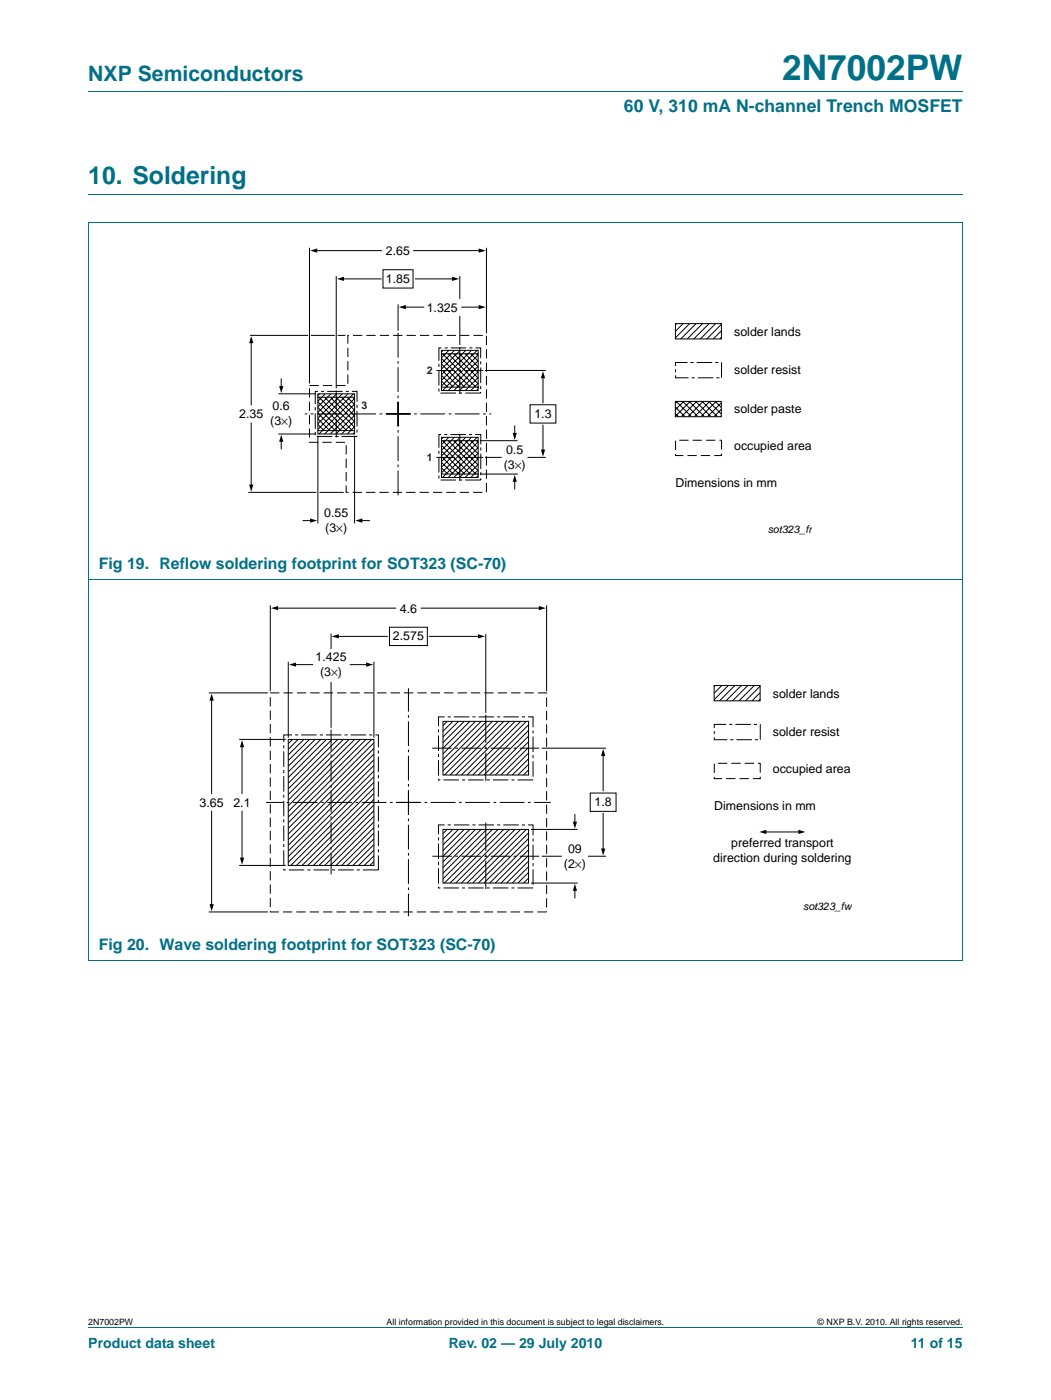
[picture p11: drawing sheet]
<svg xmlns="http://www.w3.org/2000/svg" width="210mm" height="280mm" viewBox="0 0 210 280" stroke-linecap="round" stroke-linejoin="round" font-family="sans-serif">
<path d="M17.6 18.3h174.7M17.6 38.8h174.7M17.6 44.4h174.7M17.6 44.5v147.3M192.3 44.5v147.3M17.6 115.9h174.7M17.6 191.9h174.7M17.6 265.3h174.7" fill="none" stroke="#007088" stroke-width=".2"/>
<g fill="none" stroke="#000" stroke-width=".2">
<path d="M61.8 49.5v27.1M63.1 50.1h13.1M67.2 55.2v22.4M68.4 55.7h7.7M76.5 53.9h6v3.7h-6zM82.6 50.1h13.3M83 55.7h7.6M91.8 55.2v4.5M97.2 49.5v17.1M49.9 67h11.6M50.2 68.3v12.6M55.6 78.7h7.5"/>
<path d="M56.2 75.7v1.7M62.1 67h4.8M63.5 79.4h7.3M63.5 78.7h7.3v8h-7.3zM63.7 79.4l6.7 6.6M63.8 78.7l-.3 .3M64.8 79.4l6 6M65 78.7l-1.5 1.5M66 79.4l4.8 4.8M66.1 78.7l-2.6 2.6M67.1 79.4l3.7 3.7M67.2 78.7l-3.7 3.7"/>
<path d="M67.4 67h1.6M68.2 79.4l2.6 2.6M68.3 78.7l-4.8 4.9M69.3 79.4l1.5 1.4M69.5 78.7l-6 6M70.5 79.4l.3 .3M70.6 78.7l-7.1 7.1M70.8 79.6l-7.1 7.1M79.5 60.8v5.3M80.8 61.4h3.8M88.1 70.7h7.4M88.2 70h7.3v8h-7.3z"/>
<path d="M88.2 71.6l5.7 5.8M88.2 72.7l4.6 4.7M88.2 73.9l3.5 3.5M88.2 75l2.3 2.4M88.2 76.1l1.2 1.3M88.2 77.3l.1 .1M88.2 77.4h7.3M88.4 70.7l6.6 6.7M88.5 70l-.3 .4M89.5 70.7l6 6M89.6 70l-1.4 1.5M90.6 70.7l4.9 4.9"/>
<path d="M90.8 70l-2.6 2.6M91.8 70.7l3.7 3.7M91.8 63.1v5.8M91.9 70l-3.7 3.7M92.2 61.4h3.7M92.9 70.7l2.6 2.6M93 70l-4.8 4.9M94 70.7l1.5 1.5M94.2 70l-6 6M95.2 70.7l.3 .3M95.3 70l-7.1 7.1M95.5 70.9l-7.1 7.1"/>
<path d="M95.5 72.1l-6 5.9M95.5 73.2l-4.9 4.8M95.5 74.3l-3.7 3.7M95.5 75.4l-2.6 2.6M95.5 76.6l-1.5 1.4M95.5 77.7l-.3 .3M96.9 74h12.1M108.4 75.3v5.2M134.9 64.7h9.2v3h-9.2zM135.1 64.7l-.2 .2M136.4 64.7l-1.5 1.5M137.7 64.7l-2.8 2.8"/>
<path d="M139 64.7l-3 3M140.3 64.7l-3 3M141.6 64.7l-3 3M142.9 64.7l-3 3M144.1 67.4l-.3 .3M144.1 66.1l-1.6 1.6M144.1 64.8l-2.9 2.9M49.6 98.4h13.6M50.2 84.5v12.6M55.6 86.7h7.5M56.2 88v1.7M63.5 80.3l5.7 5.7"/>
<path d="M63.5 81.4l4.6 4.6M63.5 82.6l3.5 3.4M63.5 83.7l2.4 2.3M63.5 84.8l1.2 1.2M63.5 85.9l.1 .1M63.5 87.1v17.5M63.5 86h7.4M63.8 98.4h4.8M70.8 80.7l-6 6M70.8 81.9l-4.8 4.8M70.8 83l-3.7 3.7M70.8 84.1l-2.6 2.6"/>
<path d="M70.8 85.3l-1.4 1.4M70.8 86.4l-.3 .3M70.8 87.1v17.5M88.1 88.1h7.4M88.2 87.4h7.3v8h-7.3zM88.2 89l5.7 5.7M88.2 90.1l4.6 4.6M88.2 91.2l3.5 3.5M88.2 92.4l2.3 2.3M88.2 93.5l1.2 1.2M88.2 94.6l.1 .1M88.2 94.7h7.3"/>
<path d="M88.4 88.1l6.6 6.6M88.5 87.4l-.3 .3M89.5 88.1l6 5.9M89.6 87.4l-1.4 1.5M90.6 88.1l4.9 4.8M90.8 87.4l-2.6 2.6M91.8 88.1l3.7 3.7M91.9 87.4l-3.7 3.7M92.9 88.1l2.6 2.6M93 87.4l-4.8 4.8M94 88.1l1.5 1.4M94.2 87.4l-6 6"/>
<path d="M95.2 88.1l.3 .3M95.3 87.4l-7.1 7.1M95.5 88.3l-7.1 7.1M95.5 89.4l-6 6M95.5 90.6l-4.9 4.8M95.5 91.7l-3.7 3.7M95.5 92.8l-2.6 2.6M95.5 93.9l-1.5 1.5M95.5 95.1l-.3 .3M95.8 88.1h7.6M95.9 94.7h7.5M96.9 91.4h3.3"/>
<path d="M102.8 85.1v1.7M102.8 96v1.7M105.4 91.4h3.6M105.9 80.9h5.1v3.6h-5.1zM108.4 85v5.1M134.9 80.2h9.2v3.1h-9.2zM134.9 81.3l1.9 2M134.9 82.6l.6 .7M135 80.2l3.1 3.1M135.2 80.2l-.3 .4M136.3 80.2l3.1 3.1M136.5 80.2l-1.6 1.7"/>
<path d="M137.6 80.2l3.1 3.1M137.8 80.2l-2.9 3M138.9 80.2l3.1 3.1M139.1 80.2l-3 3.1M140.2 80.2l3.1 3.1M140.4 80.2l-3 3.1M141.5 80.2l2.6 2.5M141.7 80.2l-3 3.1M142.8 80.2l1.3 1.2M143 80.2l-3 3.1M144.1 83.1l-.2 .2M144.1 81.8l-1.5 1.5"/>
<path d="M144.1 80.5l-2.8 2.8M60.5 104h1.7M72.1 104h1.7M41.7 138.5h11.8M42.3 139.7v18.9M54 121v17.1M55.3 121.5h23.7M57.6 132.2v15.2M58.8 132.8h3.6M66.1 126.6v3.1M66.1 136.3v9.1M67.4 127.2h10"/>
<path d="M70 132.8h3.4M74.7 132.2v15.2M77.8 125.3h7.6v3.7h-7.6zM84.1 121.5h23.8M85.8 127.2h9.9M97 126.7v15.7M109.2 121v17.1M142.6 137h9.2v3h-9.2zM142.9 137l-.3 .2M144.2 137l-1.6 1.5M145.5 137l-2.9 2.8M146.8 137l-3.1 3"/>
<path d="M148.1 137l-3.1 3M149.4 137l-3.1 3M150.7 137l-3.1 3M151.8 139.7l-.3 .3M151.8 138.4l-1.6 1.6M151.8 137.1l-2.9 2.9M47.8 147.8h9.3M48.3 149v9.6M57.6 147.8h17.1v25.1h-17.1zM58.4 147.8l-.8 .8M59.6 147.8l-2 1.9M60.7 147.8l-3.1 3.1"/>
<path d="M61.8 147.8l-4.2 4.2M62.9 147.8l-5.3 5.3M64.1 147.8l-6.5 6.4M65.2 147.8l-7.6 7.6M66.3 147.8l-8.7 8.7M67.5 147.8l-9.9 9.8M68.6 147.8l-11 11M69.7 147.8l-12.1 12.1M70.8 147.8l-13.2 13.2M72 147.8l-14.4 14.4M73.1 147.8l-15.5 15.5M74.2 147.8l-16.6 16.6"/>
<path d="M74.7 148.4l-17.1 17.1M74.7 149.6l-17.1 17.1M74.7 150.7l-17.1 17.1M74.7 151.8l-17.1 17.1M74.7 153l-17.1 17.1M74.7 154.1l-17.1 17.1M74.7 155.2l-17.1 17.1M74.7 156.3l-16.6 16.6M74.7 157.5l-15.5 15.4M74.7 158.6l-14.4 14.3M74.7 159.7l-13.2 13.2M88.5 144.1h17.1v10.8h-17.1z"/>
<path d="M89.3 144.1l-.8 .9M90.4 144.1l-1.9 2M91.6 144.1l-3.1 3.2M92.7 144.1l-4.2 4.3M93.8 144.1l-5.3 5.4M95 144.1l-6.5 6.5M96.1 144.1l-7.6 7.7M97.2 144.1l-8.7 8.8M98.3 144.1l-9.8 9.9M99.5 144.1l-10.7 10.8M100.6 144.1l-10.7 10.8M101.7 144.1l-10.7 10.8"/>
<path d="M102.9 144.1l-10.8 10.8M104 144.1l-10.7 10.8M105.1 144.1l-10.7 10.8M105.6 144.8l-10.1 10.1M105.6 146l-8.9 8.9M105.6 147.1l-7.8 7.8M105.6 148.2l-6.7 6.7M105.6 149.3l-5.6 5.6M105.6 150.5l-4.4 4.4M105.6 151.6l-3.3 3.3M105.6 152.7l-2.2 2.2M105.6 153.9l-1 1"/>
<path d="M108.2 149.5h12.8M117.9 158.5h5.1v3.6h-5.1zM120.5 150.8v7.2M42.3 162.1v18.9M47.8 172.9h9.3M48.3 162.1v9.6M74.7 165.4l-7.6 7.5M74.7 166.5l-6.5 6.4M74.7 167.6l-5.3 5.3M74.7 168.8l-4.2 4.1M74.7 169.9l-3.1 3M74.7 171l-1.9 1.9"/>
<path d="M74.7 172.1l-.8 .8M74.7 160.9l-12.1 12M74.7 162l-11 10.9M74.7 163.1l-9.8 9.8M74.7 164.2l-8.7 8.7M88.5 165.7h17.1v10.8h-17.1zM89.3 165.7l-.8 .9M90.4 165.7l-1.9 2M91.6 165.7l-3.1 3.1M92.7 165.7l-4.2 4.3M93.8 165.7l-5.3 5.4M95 165.7l-6.5 6.5"/>
<path d="M96.1 165.7l-7.6 7.7M97.2 165.7l-8.7 8.8M98.3 165.7l-9.8 9.9M99.5 165.7l-10.7 10.8M100.6 165.7l-10.7 10.8M101.7 165.7l-10.7 10.8M102.9 165.7l-10.8 10.8M104 165.7l-10.7 10.8M105.1 165.7l-10.7 10.8M105.6 166.4l-10.1 10.1M105.6 167.5l-8.9 9M105.6 168.7l-7.8 7.8"/>
<path d="M105.6 169.8l-6.7 6.7M105.6 170.9l-5.6 5.6M105.6 172.1l-4.4 4.4M105.6 173.2l-3.3 3.3M105.6 174.3l-2.2 2.2M105.6 175.5l-1 1M106.1 176.5h9.3M106.1 165.7h9.3M108.2 171.1h4M114.8 162.8v1.7M114.8 177.7v1.7M117.4 171.1h3.6"/>
<path d="M120.5 162.5v7.3M152.5 166.2h7.2M41.7 182.2h11.8"/>
</g>
<path d="M63 78.2h8.3v9h-8.3zM87.7 69.5h8.3v9h-8.3zM134.9 72.4h9.2v3.1h-9.2zM87.7 86.8h8.3v9.1h-8.3zM56.7 146.9h18.9v26.9h-18.9zM87.6 143.2h18.9v12.6h-18.9zM142.7 144.8h9.1v3h-9.1zM87.6 164.8h18.9v12.6h-18.9z" fill="none" stroke="#000" stroke-width=".2" stroke-dasharray="3.1 .6 .6 .6" stroke-linecap="butt"/>
<path d="M69.5 67h27.7v31.4h-28.1v-10h-7.3v-11.4h7.7zM134.9 88h9.2v3h-9.2zM54 138.5h55.2v43.7h-55.2zM142.7 152.5h9.1v3.1h-9.1z" fill="none" stroke="#000" stroke-width=".2" stroke-dasharray="1.9 .8" stroke-linecap="butt"/>
<g fill="#000">
<path d="M62 50.1l1.4-.4v.8zM67.3 55.7l1.4-.4v.8zM90.3 55.3l1.4 .4-1.4 .4zM95.6 49.7l1.4 .4-1.4 .4zM50.2 67.2l.4 1.4h-.8zM55.8 77.1h.8l-.4 1.5zM79.6 61.4l1.5-.5v.9zM95.6 60.9l1.4 .5-1.4 .4zM108.4 74.2l.5 1.4h-.9zM49.8 96.8h.8l-.4 1.4zM56.2 86.9l.4 1.4h-.8zM102.8 94.9l.4 1.4h-.8z"/>
<path d="M102.4 86.5h.8l-.4 1.4zM108 89.8h.9l-.5 1.5zM61.9 103.6l1.4 .4-1.4 .4zM71 104l1.4-.4v.8zM54.1 121.5l1.4-.4v.8zM57.7 132.8l1.4-.4v.8zM66.3 127.2l1.4-.5v.9zM73.1 132.4l1.4 .4-1.4 .4zM95.5 126.7l1.4 .5-1.4 .4zM107.6 121.1l1.4 .4-1.4 .4zM42.3 138.6l.4 1.4h-.8zM48.3 147.9l.5 1.4h-.9z"/>
<path d="M120.5 149.6l.4 1.5h-.9zM47.9 171.4h.9l-.5 1.4zM114.8 176.6l.4 1.4h-.8zM114.4 164.2h.8l-.4 1.4zM120 169.5h.9l-.4 1.5zM151.6 166.2l1.5-.4v.9zM159.4 165.8l1.5 .4-1.5 .5zM41.9 180.7h.8l-.4 1.4z"/>
</g>
<path d="M77.1 82.7h21M79.5 80.3v18.7M79.5 85.2v-18.7M82 82.7h-21.1M81.6 157.9v25.2M79.2 160.3h30.8M81.6 162.8v-25.3M84.1 160.3h-31" fill="none" stroke="#000" stroke-width=".2" stroke-dasharray="4.9 .7 .5 .7" stroke-linecap="butt"/>
<path d="M67.2 78v9.4M91.8 69.4v9.3M96.5 74h-9.3M91.8 86.7v9.4M96.5 91.4h-9.3" fill="none" stroke="#000" stroke-width=".2" stroke-dasharray="3.7 .7 .5 .7" stroke-linecap="butt"/>
<path d="M66.1 145.8v29.1" fill="none" stroke="#000" stroke-width=".2" stroke-dasharray="4.2 .7 .5 .7" stroke-linecap="butt"/>
<path d="M86.3 149.5h21.4M86.3 171.1h21.4" fill="none" stroke="#000" stroke-width=".2" stroke-dasharray="3.9 .7 .5 .7" stroke-linecap="butt"/>
<path d="M97 142.8v13.4M97 164.4v13.4" fill="none" stroke="#000" stroke-width=".2" stroke-dasharray="5.6 .7 .5 .7" stroke-linecap="butt"/>
<text font-size="7" fill="#007088" x="156.2" y="16">2N7002PW</text>
<text font-size="4.9" fill="#007088" x="17.6" y="36.8">10. Soldering</text>
<text font-size="4.2" fill="#007088" x="17.6" y="16.2">NXP Semiconductors</text>
<text font-size="3.5" fill="#007088" x="124.6" y="22.4">60 V, 310 mA N-channel Trench MOSFET</text>
<g font-size="3.2" fill="#007088">
<text x="19.7" y="113.7">Fig 19. Reflow soldering footprint for SOT323 (SC-70)</text>
<text x="19.7" y="189.8">Fig 20. Wave soldering footprint for SOT323 (SC-70)</text>
</g>
<g font-size="2.8" fill="#007088">
<text x="17.6" y="269.3">Product data sheet</text>
<text x="89.6" y="269.3">Rev. 02 — 29 July 2010</text>
<text x="181.9" y="269.3">11 of 15</text>
</g>
<g font-size="2.5">
<text x="77.1" y="51">2.65</text>
<text x="77.1" y="56.5">1.85</text>
<text x="85.2" y="62.2">1.325</text>
<text x="146.6" y="67.1">solder lands</text>
<text x="146.6" y="74.7">solder resist</text>
<text x="47.8" y="83.6">2.35</text>
<text x="54.4" y="82">0.6</text>
<text x="106.7" y="83.5">1.3</text>
<text x="146.6" y="82.5">solder paste</text>
<text x="54" y="85">(3×)</text>
<text x="146.6" y="89.9">occupied area</text>
<text x="100.6" y="93.7">(3×)</text>
<text x="101.1" y="90.7">0.5</text>
<text x="134.9" y="97.3">Dimensions in mm</text>
<text x="64.7" y="103.3">0.55</text>
<text x="65" y="106.3">(3×)</text>
<text x="79.9" y="122.4">4.6</text>
<text x="78.5" y="127.9">2.575</text>
<text x="63" y="132.1">1.425</text>
<text x="63.9" y="135.1">(3×)</text>
<text x="154.4" y="139.4">solder lands</text>
<text x="154.4" y="147">solder resist</text>
<text x="154.4" y="154.5">occupied area</text>
<text x="39.9" y="161.2">3.65</text>
<text x="46.6" y="161.2">2.1</text>
<text x="118.7" y="161.1">1.8</text>
<text x="142.7" y="161.8">Dimensions in mm</text>
<text x="112.6" y="173.4">(2×)</text>
<text x="113.4" y="170.4">09</text>
<text x="142.5" y="172.2">direction during soldering</text>
<text x="146" y="169.2">preferred transport</text>
</g>
<g font-size="2.1" fill="#231f20">
<text x="85.2" y="74.8">2</text>
<text x="72.2" y="81.8">3</text>
<text x="85.2" y="92.2">1</text>
</g>
<g font-size="2.1">
<text x="153.3" y="106.6">sot323_fr</text>
<text x="160.4" y="181.8">sot323_fw</text>
</g>
<g font-size="1.8">
<text x="17.6" y="264.7">2N7002PW</text>
<text x="77.2" y="264.7">All information provided in this document is subject to legal disclaimers.</text>
<text x="163.3" y="264.7">© NXP B.V. 2010. All rights reserved.</text>
</g>
</svg>
